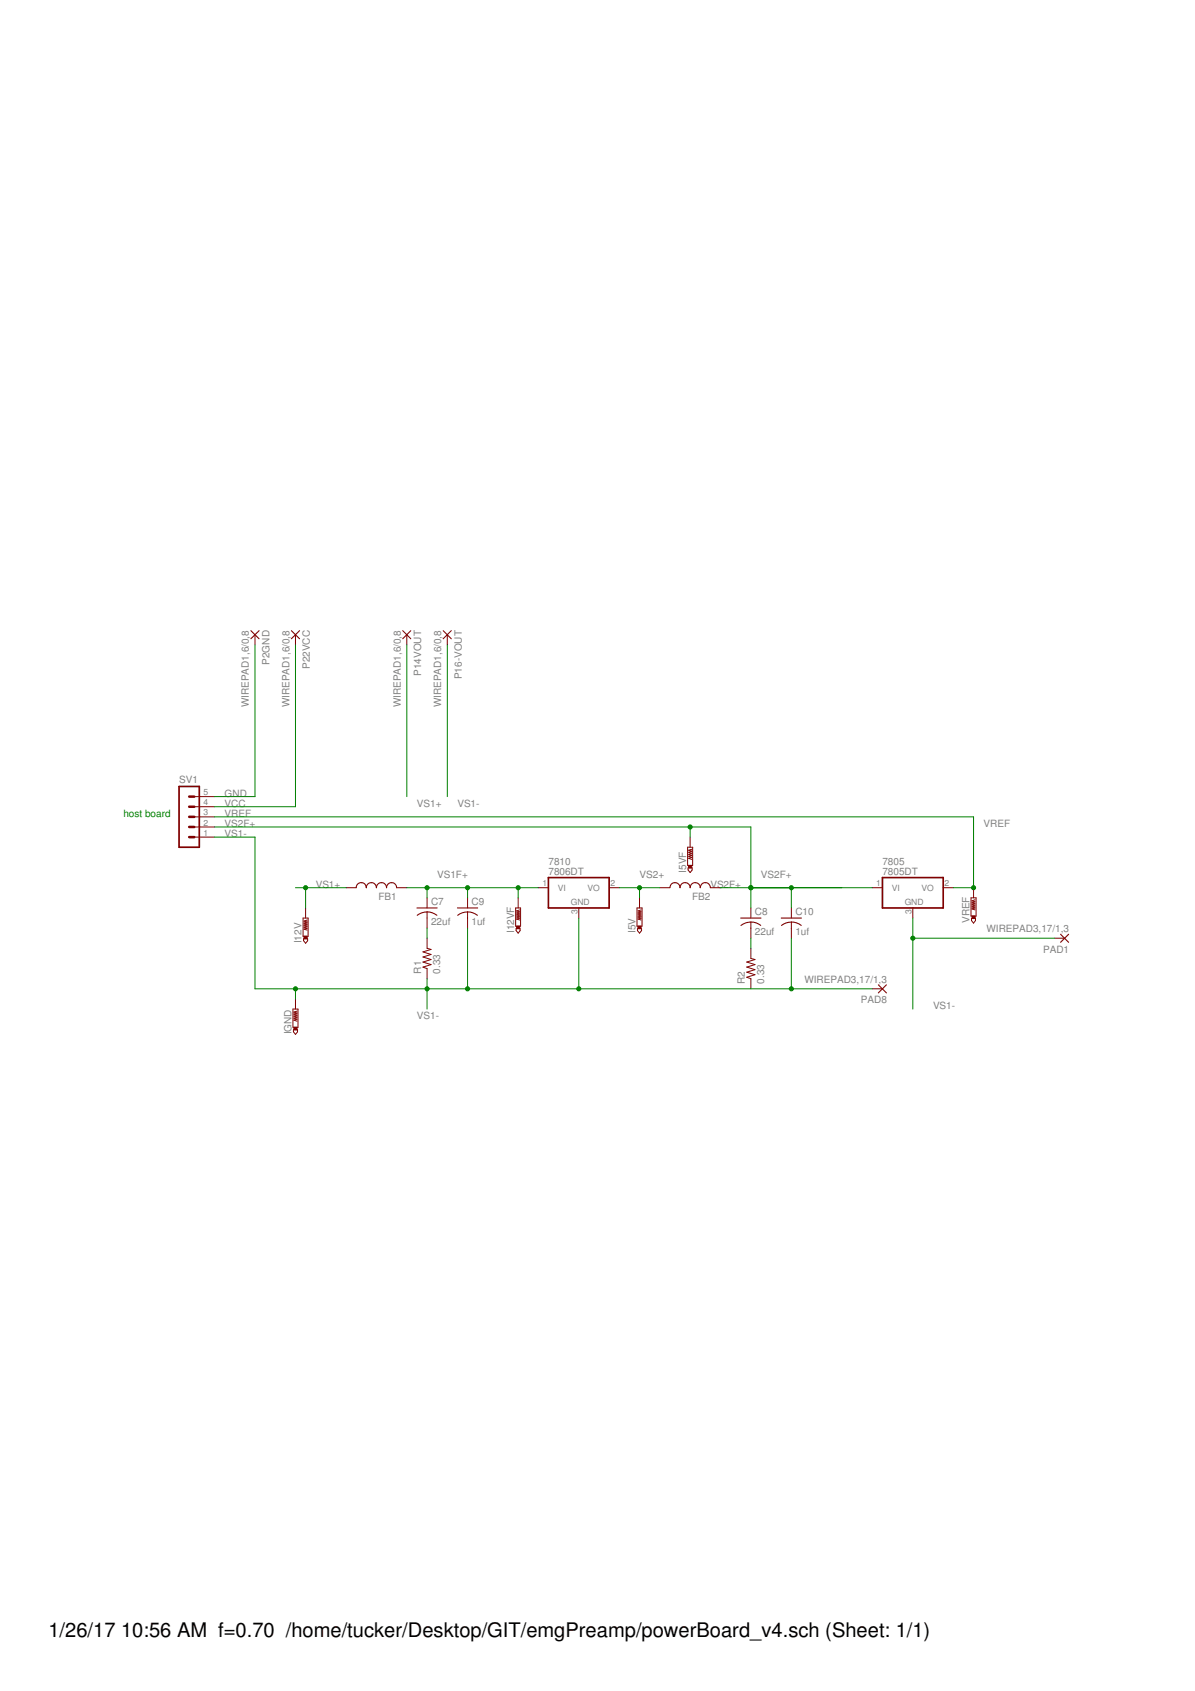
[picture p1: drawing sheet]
<svg xmlns="http://www.w3.org/2000/svg" width="210mm" height="297mm" viewBox="0 0 210 297" stroke-linecap="round" stroke-linejoin="round" font-family="sans-serif">
<path d="M31.5 138.2h3.5v10.6h-3.5zM96.3 154.2h10.7v5.3h-10.7zM155 154.2h10.7v5.3h-10.7z" fill="none" stroke="#800000" stroke-width=".3"/>
<path d="M33.2 139.9h.9M33.2 143.5h.9M33.2 145.3h.9M33.2 147h.9M33.2 141.7h.9" fill="none" stroke="#800000" stroke-width=".44"/>
<g fill="none" stroke="#800000" stroke-width=".18">
<path d="M44.8 111.5v1.8M51.9 111.5v1.8M71.5 111.5v1.8M78.6 111.5v1.8M34.1 139.9h3.6M34.1 147h3.6M34.1 145.3h3.6M34.1 143.5h3.6M34.1 141.7h3.6M53.7 159.5v1.8M60.8 155.9h1.8M69.7 155.9h1.8"/>
<path d="M75 157.7v1.8M82.1 157.7v1.8M90.6 159.5h.8v3.2h-.8zM91 157.7v1.8M91.3 159.8l-.6 .2 .6 .2-.6 .2 .6 .1-.6 .2 .6 .2-.6 .2 .6 .2-.6 .1 .6 .2M94.6 155.9h1.7M101.7 159.5v1.8M107 155.9h1.8M111.9 159.5h.9v3.2h-.9zM112.3 157.7v1.8M112.6 159.8l-.5 .2 .5 .2-.5 .2 .5 .1-.5 .2 .5 .2-.5 .2 .5 .2-.5 .1 .5 .2M115.9 155.9h1.8"/>
<path d="M120.8 148.8h.9v3.2h-.9zM120.9 152.5h.7v.3l-.4 .5-.3-.5zM121.2 147v1.8M121.5 149.2l-.5 .2 .5 .1-.5 .2 .5 .2-.5 .2 .5 .1-.5 .2 .5 .2-.5 .2 .5 .2M124.8 155.9h1.8M131.9 159.5v1.8M139 159.5v1.8M153.2 155.9h1.8M160.3 159.5v1.8M165.7 155.9h1.7M170.6 157.7h.8v3.2h-.8zM171 155.9v1.8"/>
<path d="M171.3 158.1l-.6 .1 .6 .2-.6 .2 .6 .2-.6 .1 .6 .2-.6 .2 .6 .2-.6 .2 .6 .1M51.5 177.2h.8v3.2h-.8zM51.9 175.5v1.7M52.2 177.6l-.6 .2 .6 .2-.6 .1 .6 .2-.6 .2 .6 .2-.6 .2 .6 .1-.6 .2 .6 .2M53.2 161.3h.9v3.2h-.9zM53.3 164.9h.7v.3l-.3 .5-.4-.5zM54 161.6l-.6 .2 .6 .2-.6 .2 .6 .1-.6 .2 .6 .2-.6 .2 .6 .1-.6 .2 .6 .2M75 160.2v2.8M75 164.8v1.8l.7 .2-1.4 .4 1.4 .5-1.4 .4 1.4 .5-1.4 .4 1.4 .4-1.4 .5 .7 .2v1.8M82.1 160.2v2.8M90.7 163.1h.7v.4l-.4 .4-.3-.4zM112 163.1h.7v.4l-.4 .4-.3-.4z"/>
<path d="M131.9 162v2.8M131.9 166.6v1.8l.7 .2-1.4 .4 1.4 .4-1.4 .5 1.4 .4-1.4 .5 1.4 .4-1.4 .5 .7 .2v1.8M139 162v2.8M153.2 173.7h1.8M170.6 161.4h.7v.3l-.3 .5-.4-.5zM185.2 164.8h1.8M51.5 180.9h.8v.4l-.4 .4-.4-.4z"/>
</g>
<g fill="none" stroke="#800000" stroke-width=".19">
<path d="M44.1 110.8l1.4 1.4M45.5 110.8l-1.4 1.4M51.2 110.8l1.4 1.4M52.6 110.8l-1.4 1.4M70.7 110.8l1.5 1.4M72.2 110.8l-1.5 1.4M77.9 110.8l1.4 1.4M79.3 110.8l-1.4 1.4M62.6 155.9a.89 .89 0 0 1 .9-.9 .89 .89 0 0 1 .8 .9 .89 .89 0 0 1 .9-.9 .89 .89 0 0 1 .9 .9 .89 .89 0 0 1 .9-.9 .89 .89 0 0 1 .9 .9 .89 .89 0 0 1 .9-.9 .89 .89 0 0 1 .9 .9M73.2 159.5h3.6M80.3 159.5h3.6M117.7 155.9a.89 .89 0 0 1 .9-.9 .89 .89 0 0 1 .8 .9 .89 .89 0 0 1 .9-.9 .89 .89 0 0 1 .9 .9 .89 .89 0 0 1 .9-.9 .89 .89 0 0 1 .9 .9 .89 .89 0 0 1 .9-.9 .89 .89 0 0 1 .9 .9"/>
<path d="M73.3 160.8a2.84 2.84 0 0 1 3.5 0M80.4 160.8a2.84 2.84 0 0 1 3.5 0M130.1 161.3h3.6M130.2 162.6a2.84 2.84 0 0 1 3.4 0M137.2 161.3h3.6M137.3 162.6a2.84 2.84 0 0 1 3.4 0M154.3 173l1.4 1.4M155.7 173l-1.4 1.4M186.3 164.1l1.4 1.4M187.7 164.1l-1.4 1.4"/>
</g>
<g fill="#800000" stroke="#800000" stroke-width=".18">
<path d="M53.4 164.5h.6v.4h-.6z"/>
<path d="M90.7 162.7h.6v.4h-.6z"/>
<path d="M112.1 162.7h.5v.4h-.5z"/>
<path d="M120.9 152h.6v.4h-.6z"/>
<path d="M51.6 180.5h.6v.4h-.6z"/>
<path d="M170.7 160.9h.6v.4h-.6z"/>
</g>
<g fill="none" stroke="#008000" stroke-width=".18">
<path d="M44.8 113.3v26.6h-7.1M51.9 113.3v28.4h-14.2M71.5 113.3v26.6M78.6 113.3v26.6M37.7 147h7.1v26.7h108.4M37.7 143.5h133.3v12.4h-3.6M37.7 145.3h94.2v14.2M51.9 155.9h8.9M53.7 155.9v3.6M71.5 155.9h23.1M75 155.9v1.8M82.1 155.9v1.8"/>
<path d="M91 155.9v1.8M108.8 155.9h7.1M112.3 155.9v1.8M121.2 145.3v1.7M126.6 155.9h26.6M139 155.9v3.6M51.9 173.7v1.8M75 163v1.8M75 171.9v5.3M82.1 163v10.7M101.7 161.3v12.4M131.9 164.8v1.8"/>
<path d="M139 164.8v8.9M160.3 161.3v15.9M160.3 164.8h24.9"/>
</g>
<g fill="#008000" stroke="#008000" stroke-width=".18">
<circle cx="171" cy="155.9" r=".36"/>
<circle cx="112.3" cy="155.9" r=".36"/>
<circle cx="53.7" cy="155.9" r=".36"/>
<circle cx="75" cy="173.7" r=".36"/>
<circle cx="51.9" cy="173.7" r=".36"/>
<circle cx="82.1" cy="173.7" r=".36"/>
<circle cx="101.7" cy="173.7" r=".36"/>
<circle cx="139" cy="173.7" r=".36"/>
<circle cx="160.3" cy="164.8" r=".36"/>
<circle cx="131.9" cy="155.9" r=".36"/>
<circle cx="139" cy="155.9" r=".36"/>
<circle cx="121.2" cy="145.3" r=".36"/>
<circle cx="75" cy="155.9" r=".36"/>
<circle cx="82.1" cy="155.9" r=".36"/>
<circle cx="91" cy="155.9" r=".36"/>
</g>
<g font-size="3.5">
<text x="8.5" y="287.5">1/26/17</text>
<text x="21.3" y="287.5">10:56 AM f=0.70 /home/tucker/Desktop/GIT/emgPreamp/powerBoard_v4.sch (Sheet: 1/1)</text>
</g>
<g font-size="1.8" fill="#808080">
<text x="47.3" y="116.8" transform="rotate(-90 47.3 116.8)">P2GND</text>
<text x="54.4" y="117.5" transform="rotate(-90 54.4 117.5)">P22VCC</text>
<text x="74" y="118.7" transform="rotate(-90 74 118.7)">P14VOUT</text>
<text x="81.1" y="119.3" transform="rotate(-90 81.1 119.3)">P16-VOUT</text>
<text x="43.7" y="124.2" transform="rotate(-90 43.7 124.2)">WIREPAD1,6/0,8</text>
<text x="50.8" y="124.2" transform="rotate(-90 50.8 124.2)">WIREPAD1,6/0,8</text>
<text x="70.4" y="124.2" transform="rotate(-90 70.4 124.2)">WIREPAD1,6/0,8</text>
<text x="77.5" y="124.2" transform="rotate(-90 77.5 124.2)">WIREPAD1,6/0,8</text>
<text x="31.5" y="137.6">SV1</text>
<text x="39.5" y="139.9">GND</text>
<text x="39.5" y="141.7">VCC</text>
<text x="39.5" y="143.5">VREF</text>
<text x="73.2" y="141.7">VS1+</text>
<text x="80.3" y="141.7">VS1-</text>
<text x="39.5" y="147">VS1-</text>
<text x="39.5" y="145.3">VS2F+</text>
<text x="172.8" y="145.3">VREF</text>
<text x="55.5" y="155.9">VS1+</text>
<text x="76.8" y="154.2">VS1F+</text>
<text x="96.3" y="153.7">7806DT</text>
<text x="96.3" y="151.9">7810</text>
<text x="112.3" y="154.2">VS2+</text>
<text x="120.5" y="153.3" transform="rotate(-90 120.5 153.3)">I5VF</text>
<text x="124.8" y="155.9">VS2F+</text>
<text x="133.7" y="154.2">VS2F+</text>
<text x="155" y="153.7">7805DT</text>
<text x="155" y="151.9">7805</text>
<text x="66.5" y="158.1">FB1</text>
<text x="75.7" y="159">C7</text>
<text x="82.8" y="159">C9</text>
<text x="121.6" y="158.1">FB2</text>
<text x="132.6" y="160.8">C8</text>
<text x="139.7" y="160.8">C10</text>
<text x="53" y="165.7" transform="rotate(-90 53 165.7)">I12V</text>
<text x="75.7" y="162.4">22uf</text>
<text x="82.8" y="162.4">1uf</text>
<text x="90.3" y="163.9" transform="rotate(-90 90.3 163.9)">I12VF</text>
<text x="111.6" y="163.9" transform="rotate(-90 111.6 163.9)">I5V</text>
<text x="132.6" y="164.2">22uf</text>
<text x="139.7" y="164.2">1uf</text>
<text x="170.3" y="162.1" transform="rotate(-90 170.3 162.1)">VREF</text>
<text x="173.3" y="163.8">WIREPAD3,17/1,3</text>
<text x="183.2" y="167.4">PAD1</text>
<text x="74" y="171" transform="rotate(-90 74 171)">R1</text>
<text x="77.3" y="171" transform="rotate(-90 77.3 171)">0.33</text>
<text x="130.8" y="172.8" transform="rotate(-90 130.8 172.8)">R2</text>
<text x="134.2" y="172.8" transform="rotate(-90 134.2 172.8)">0.33</text>
<text x="141.3" y="172.6">WIREPAD3,17/1,3</text>
<text x="73.2" y="179">VS1-</text>
<text x="151.2" y="176.2">PAD8</text>
<text x="163.9" y="177.3">VS1-</text>
<text x="51.2" y="181.7" transform="rotate(-90 51.2 181.7)">IGND</text>
</g>
<text font-size="1.8" fill="#008000" x="21.7" y="143.5">host board</text>
<g font-size="1.5" fill="#808080">
<text x="35.8" y="143.2">3</text>
<text x="35.8" y="141.5">4</text>
<text x="35.8" y="139.7">5</text>
<text x="35.8" y="146.8">1</text>
<text x="35.8" y="145">2</text>
<text x="95.3" y="155.7">1</text>
<text x="107.3" y="155.7">2</text>
<text x="153.9" y="155.7">1</text>
<text x="165.9" y="155.7">2</text>
<text x="98" y="156.5">VI</text>
<text x="100.2" y="158.9">GND</text>
<text x="101.4" y="160.6" transform="rotate(-90 101.4 160.6)">3</text>
<text x="103.2" y="156.5">VO</text>
<text x="156.6" y="156.5">VI</text>
<text x="158.9" y="158.9">GND</text>
<text x="160.1" y="160.6" transform="rotate(-90 160.1 160.6)">3</text>
<text x="161.9" y="156.5">VO</text>
</g>
</svg>
